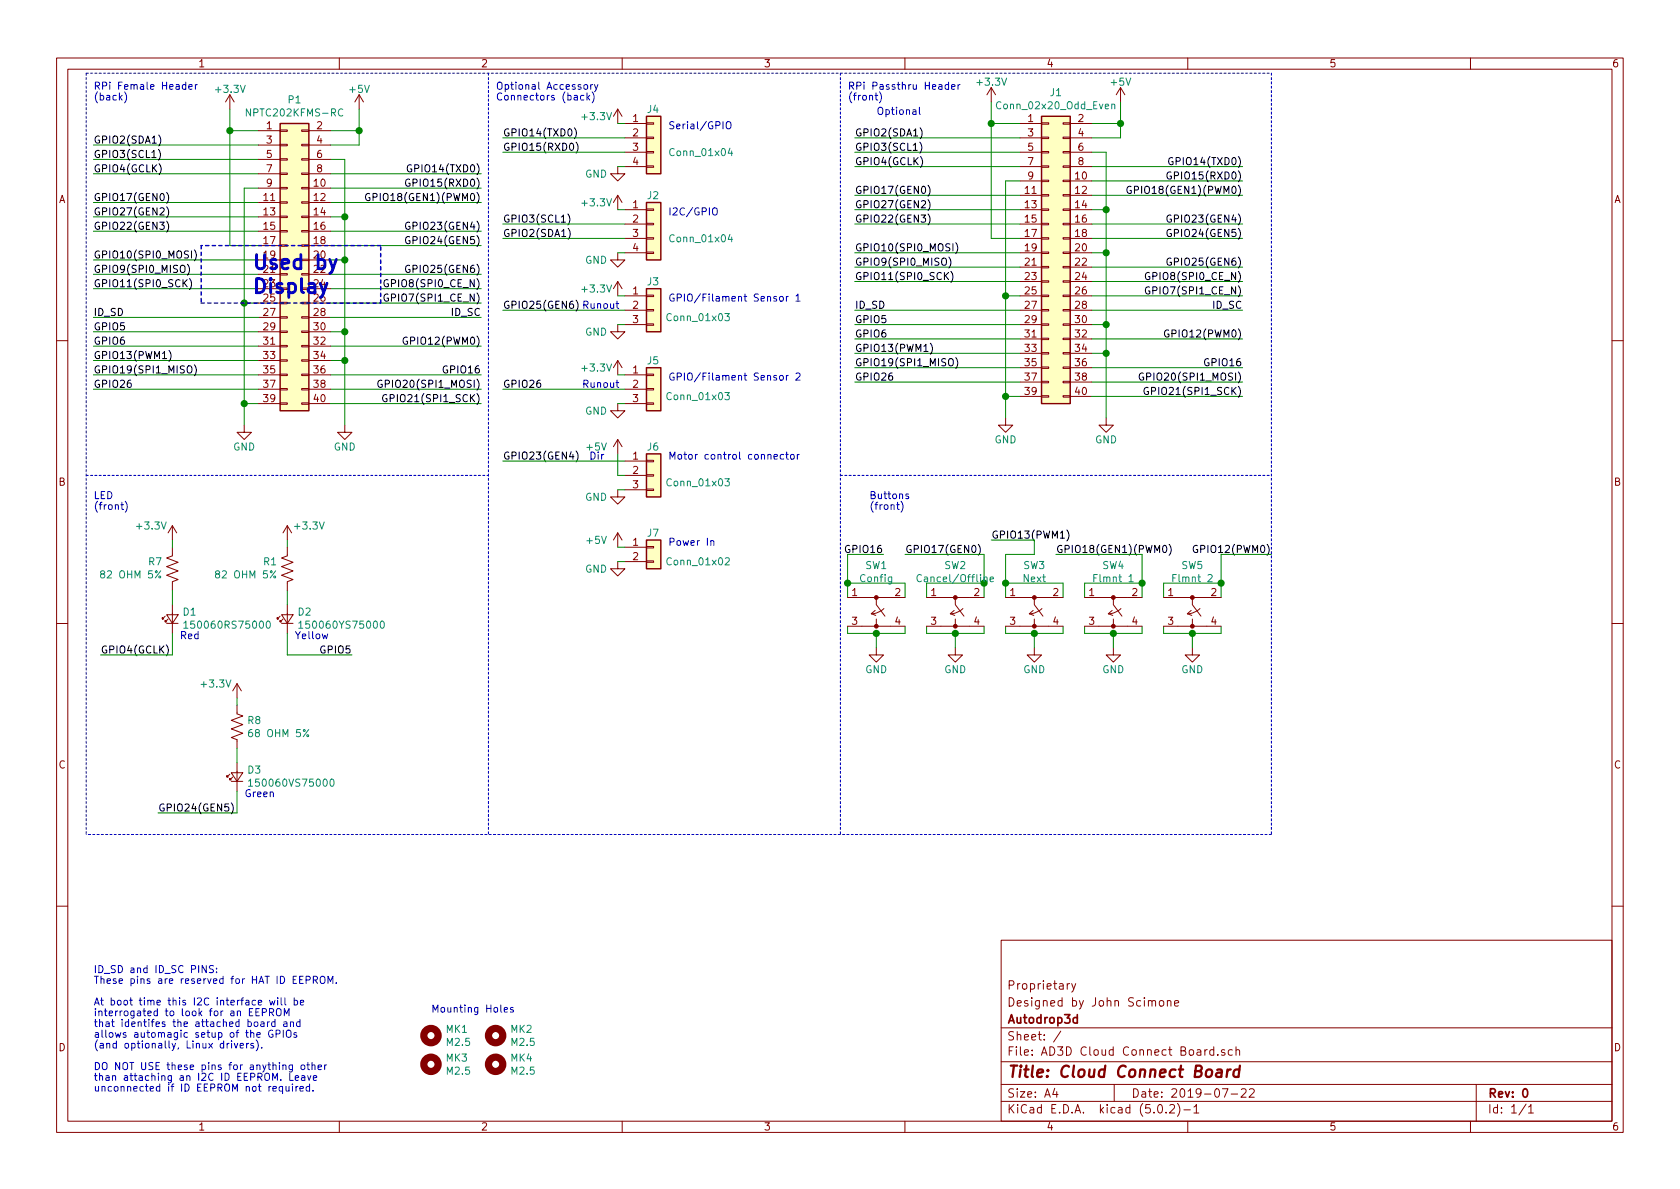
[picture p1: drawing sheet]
EESchema Schematic File Version 4
LIBS:AD3D Cloud Connect Board-cache
EELAYER 26 0
EELAYER END
$Descr A4 11693 8268
encoding utf-8
Sheet 1 1
Title "Cloud Connect Board"
Date "2019-07-22"
Rev "0"
Comp "Autodrop3d"
Comment1 "Designed by John Scimone"
Comment2 "Proprietary"
Comment3 ""
Comment4 ""
$EndDescr
$Comp
L power:+5V #PWR03
U 1 1
P 2500 750
F 0 "#PWR03" H 2500 600 50  0001 C CNN
F 1 "+5V" H 2500 890 50  0000 C CNN
F 2 "" H 2500 750 50  0000 C CNN
F 3 "" H 2500 750 50  0000 C CNN
	1    2500 750 
	1    0    0    -1  
$EndComp
Wire Wire Line
	2500 750  2500 900 
Wire Wire Line
	2500 900  2300 900 
Wire Wire Line
	2500 1000 2300 1000
Connection ~ 2500 900 
$Comp
L power:GND #PWR014
U 1 1
P 2400 2950
F 0 "#PWR014" H 2400 2700 50  0001 C CNN
F 1 "GND" H 2400 2800 50  0000 C CNN
F 2 "" H 2400 2950 50  0000 C CNN
F 3 "" H 2400 2950 50  0000 C CNN
	1    2400 2950
	1    0    0    -1  
$EndComp
Wire Wire Line
	2400 1100 2400 1500
Wire Wire Line
	2400 2500 2300 2500
Wire Wire Line
	2400 2300 2300 2300
Connection ~ 2400 2500
Wire Wire Line
	2400 1800 2300 1800
Connection ~ 2400 2300
Wire Wire Line
	2400 1500 2300 1500
Connection ~ 2400 1800
$Comp
L power:GND #PWR013
U 1 1
P 1700 2950
F 0 "#PWR013" H 1700 2700 50  0001 C CNN
F 1 "GND" H 1700 2800 50  0000 C CNN
F 2 "" H 1700 2950 50  0000 C CNN
F 3 "" H 1700 2950 50  0000 C CNN
	1    1700 2950
	1    0    0    -1  
$EndComp
Wire Wire Line
	1700 2800 1800 2800
Wire Wire Line
	1700 1300 1700 2100
Wire Wire Line
	1700 2100 1800 2100
Connection ~ 1700 2800
Connection ~ 1600 900 
Wire Wire Line
	1600 1700 1800 1700
Wire Wire Line
	1600 900  1800 900 
Wire Wire Line
	1600 750  1600 900 
$Comp
L power:+3.3V #PWR02
U 1 1
P 1600 750
F 0 "#PWR02" H 1600 600 50  0001 C CNN
F 1 "+3.3V" H 1600 890 50  0000 C CNN
F 2 "" H 1600 750 50  0000 C CNN
F 3 "" H 1600 750 50  0000 C CNN
	1    1600 750 
	1    0    0    -1  
$EndComp
Wire Wire Line
	1700 1300 1800 1300
Connection ~ 1700 2100
Wire Wire Line
	1800 1000 650  1000
Wire Wire Line
	650  1100 1800 1100
Wire Wire Line
	650  1200 1800 1200
Wire Wire Line
	1800 1400 650  1400
Wire Wire Line
	650  1500 1800 1500
Wire Wire Line
	650  1600 1800 1600
Wire Wire Line
	1800 1800 650  1800
Wire Wire Line
	650  1900 1800 1900
Wire Wire Line
	650  2000 1800 2000
Wire Wire Line
	650  2300 1800 2300
Wire Wire Line
	650  2400 1800 2400
Wire Wire Line
	1800 2500 650  2500
Wire Wire Line
	650  2600 1800 2600
Wire Wire Line
	650  2700 1800 2700
Wire Wire Line
	2300 2600 3350 2600
Wire Wire Line
	2300 2700 3350 2700
Wire Wire Line
	2300 2100 3350 2100
Wire Wire Line
	2300 1900 3350 1900
Wire Wire Line
	2300 2000 3350 2000
Wire Wire Line
	2300 1600 3350 1600
Wire Wire Line
	2300 1700 3350 1700
Wire Wire Line
	2300 1300 3350 1300
Wire Wire Line
	2300 1400 3350 1400
Wire Wire Line
	2300 1200 3350 1200
Wire Wire Line
	2300 2400 3350 2400
Text Label 650  1000 0    50   ~ 0
GPIO2(SDA1)
Text Label 650  1100 0    50   ~ 0
GPIO3(SCL1)
Text Label 650  1200 0    50   ~ 0
GPIO4(GCLK)
Text Label 650  1400 0    50   ~ 0
GPIO17(GEN0)
Text Label 650  1500 0    50   ~ 0
GPIO27(GEN2)
Text Label 650  1600 0    50   ~ 0
GPIO22(GEN3)
Text Label 650  1800 0    50   ~ 0
GPIO10(SPI0_MOSI)
Text Label 650  1900 0    50   ~ 0
GPIO9(SPI0_MISO)
Text Label 650  2000 0    50   ~ 0
GPIO11(SPI0_SCK)
Text Label 650  2300 0    50   ~ 0
GPIO5
Text Label 650  2400 0    50   ~ 0
GPIO6
Text Label 650  2500 0    50   ~ 0
GPIO13(PWM1)
Text Label 650  2600 0    50   ~ 0
GPIO19(SPI1_MISO)
Text Label 650  2700 0    50   ~ 0
GPIO26
Text Label 3350 2700 2    50   ~ 0
GPIO20(SPI1_MOSI)
Text Label 3350 2600 2    50   ~ 0
GPIO16
Text Label 3350 2400 2    50   ~ 0
GPIO12(PWM0)
Text Label 3350 2100 2    50   ~ 0
GPIO7(SPI1_CE_N)
Text Label 3350 2000 2    50   ~ 0
GPIO8(SPI0_CE_N)
Text Label 3350 1900 2    50   ~ 0
GPIO25(GEN6)
Text Label 3350 1700 2    50   ~ 0
GPIO24(GEN5)
Text Label 3350 1600 2    50   ~ 0
GPIO23(GEN4)
Text Label 3350 1400 2    50   ~ 0
GPIO18(GEN1)(PWM0)
Text Label 3350 1300 2    50   ~ 0
GPIO15(RXD0)
Text Label 3350 1200 2    50   ~ 0
GPIO14(TXD0)
Wire Wire Line
	2400 1100 2300 1100
Connection ~ 2400 1500
Text Notes 650  7600 0    50   ~ 0
ID_SD and ID_SC PINS:\nThese pins are reserved for HAT ID EEPROM.\n\nAt boot time this I2C interface will be\ninterrogated to look for an EEPROM\nthat identifes the attached board and\nallows automagic setup of the GPIOs\n(and optionally, Linux drivers).\n\nDO NOT USE these pins for anything other\nthan attaching an I2C ID EEPROM. Leave\nunconnected if ID EEPROM not required.
$Comp
L AD3D-Cloud-Connect-Board-rescue:Mounting_Hole-Mechanical-AD3D-Cloud-Connect-Hat-rescue-AD3D-Cloud-Connect-Board-rescue MK1
U 1 1
P 3000 7200
F 0 "MK1" H 3100 7246 50  0000 L CNN
F 1 "M2.5" H 3100 7155 50  0000 L CNN
F 2 "MountingHole:MountingHole_2.5mm" H 3000 7200 60  0001 C CNN
F 3 "" H 3000 7200 60  0001 C CNN
	1    3000 7200
	1    0    0    -1  
$EndComp
$Comp
L AD3D-Cloud-Connect-Board-rescue:Mounting_Hole-Mechanical-AD3D-Cloud-Connect-Hat-rescue-AD3D-Cloud-Connect-Board-rescue MK2
U 1 1
P 3450 7200
F 0 "MK2" H 3550 7246 50  0000 L CNN
F 1 "M2.5" H 3550 7155 50  0000 L CNN
F 2 "MountingHole:MountingHole_2.5mm" H 3450 7200 60  0001 C CNN
F 3 "" H 3450 7200 60  0001 C CNN
	1    3450 7200
	1    0    0    -1  
$EndComp
$Comp
L AD3D-Cloud-Connect-Board-rescue:Mounting_Hole-Mechanical-AD3D-Cloud-Connect-Hat-rescue-AD3D-Cloud-Connect-Board-rescue MK3
U 1 1
P 3000 7400
F 0 "MK3" H 3100 7446 50  0000 L CNN
F 1 "M2.5" H 3100 7355 50  0000 L CNN
F 2 "MountingHole:MountingHole_2.5mm" H 3000 7400 60  0001 C CNN
F 3 "" H 3000 7400 60  0001 C CNN
	1    3000 7400
	1    0    0    -1  
$EndComp
$Comp
L AD3D-Cloud-Connect-Board-rescue:Mounting_Hole-Mechanical-AD3D-Cloud-Connect-Hat-rescue-AD3D-Cloud-Connect-Board-rescue MK4
U 1 1
P 3450 7400
F 0 "MK4" H 3550 7446 50  0000 L CNN
F 1 "M2.5" H 3550 7355 50  0000 L CNN
F 2 "MountingHole:MountingHole_2.5mm" H 3450 7400 60  0001 C CNN
F 3 "" H 3450 7400 60  0001 C CNN
	1    3450 7400
	1    0    0    -1  
$EndComp
Text Notes 3000 7050 0    50   ~ 0
Mounting Holes
$Comp
L Connector_Generic:Conn_02x20_Odd_Even P1
U 1 1
P 2000 1800
F 0 "P1" H 2050 2917 50  0000 C CNN
F 1 "NPTC202KFMS-RC" H 2050 2826 50  0000 C CNN
F 2 "Connector_PinSocket_2.54mm:PinSocket_2x20_P2.54mm_Vertical_SMD" H -2850 850 50  0001 C CNN
F 3 "" H -2850 850 50  0001 C CNN
	1    2000 1800
	1    0    0    -1  
$EndComp
Wire Wire Line
	2300 2800 3350 2800
Text Label 3350 2800 2    50   ~ 0
GPIO21(SPI1_SCK)
Wire Wire Line
	2500 900  2500 1000
Wire Wire Line
	2400 2500 2400 2950
Wire Wire Line
	2400 2300 2400 2500
Wire Wire Line
	2400 1800 2400 2300
Wire Wire Line
	1700 2800 1700 2950
Wire Wire Line
	1600 900  1600 1700
Wire Wire Line
	1700 2100 1700 2800
Wire Wire Line
	2400 1500 2400 1800
$Comp
L Connector_Generic:Conn_01x04 J4
U 1 1
P 4550 950
F 0 "J4" H 4500 1150 50  0000 L CNN
F 1 "Conn_01x04" H 4650 850 50  0000 L CNN
F 2 "Connector_PinHeader_2.54mm:PinHeader_1x04_P2.54mm_Vertical_SMD_Pin1Right" H 4550 950 50  0001 C CNN
F 3 "~" H 4550 950 50  0001 C CNN
F 4 "" H 4750 750 50  0000 C CNN "Note"
	1    4550 950 
	1    0    0    -1  
$EndComp
Text Label 3500 3200 0    50   ~ 0
GPIO23(GEN4)
Text Label 3500 2700 0    50   ~ 0
GPIO26
$Comp
L power:+5V #PWR05
U 1 1
P 7800 700
F 0 "#PWR05" H 7800 550 50  0001 C CNN
F 1 "+5V" H 7800 840 50  0000 C CNN
F 2 "" H 7800 700 50  0000 C CNN
F 3 "" H 7800 700 50  0000 C CNN
	1    7800 700 
	1    0    0    -1  
$EndComp
Wire Wire Line
	7800 700  7800 850 
Wire Wire Line
	7800 850  7600 850 
Wire Wire Line
	7800 950  7600 950 
Connection ~ 7800 850 
$Comp
L power:GND #PWR016
U 1 1
P 7700 2900
F 0 "#PWR016" H 7700 2650 50  0001 C CNN
F 1 "GND" H 7700 2750 50  0000 C CNN
F 2 "" H 7700 2900 50  0000 C CNN
F 3 "" H 7700 2900 50  0000 C CNN
	1    7700 2900
	1    0    0    -1  
$EndComp
Wire Wire Line
	7700 1050 7700 1450
Wire Wire Line
	7700 2450 7600 2450
Wire Wire Line
	7700 2250 7600 2250
Connection ~ 7700 2450
Wire Wire Line
	7700 1750 7600 1750
Connection ~ 7700 2250
Wire Wire Line
	7700 1450 7600 1450
Connection ~ 7700 1750
$Comp
L power:GND #PWR015
U 1 1
P 7000 2900
F 0 "#PWR015" H 7000 2650 50  0001 C CNN
F 1 "GND" H 7000 2750 50  0000 C CNN
F 2 "" H 7000 2900 50  0000 C CNN
F 3 "" H 7000 2900 50  0000 C CNN
	1    7000 2900
	1    0    0    -1  
$EndComp
Wire Wire Line
	7000 2750 7100 2750
Wire Wire Line
	7000 1250 7000 2050
Wire Wire Line
	7000 2050 7100 2050
Connection ~ 7000 2750
Connection ~ 6900 850 
Wire Wire Line
	6900 1650 7100 1650
Wire Wire Line
	6900 850  7100 850 
Wire Wire Line
	6900 700  6900 850 
$Comp
L power:+3.3V #PWR04
U 1 1
P 6900 700
F 0 "#PWR04" H 6900 550 50  0001 C CNN
F 1 "+3.3V" H 6900 840 50  0000 C CNN
F 2 "" H 6900 700 50  0000 C CNN
F 3 "" H 6900 700 50  0000 C CNN
	1    6900 700 
	1    0    0    -1  
$EndComp
Wire Wire Line
	7000 1250 7100 1250
Connection ~ 7000 2050
Wire Wire Line
	7100 950  5950 950 
Wire Wire Line
	5950 1050 7100 1050
Wire Wire Line
	5950 1150 7100 1150
Wire Wire Line
	7100 1350 5950 1350
Wire Wire Line
	5950 1450 7100 1450
Wire Wire Line
	5950 1550 7100 1550
Wire Wire Line
	7100 1750 5950 1750
Wire Wire Line
	5950 1850 7100 1850
Wire Wire Line
	5950 1950 7100 1950
Wire Wire Line
	7100 2150 5950 2150
Wire Wire Line
	5950 2250 7100 2250
Wire Wire Line
	5950 2350 7100 2350
Wire Wire Line
	7100 2450 5950 2450
Wire Wire Line
	5950 2550 7100 2550
Wire Wire Line
	5950 2650 7100 2650
Wire Wire Line
	7600 2550 8650 2550
Wire Wire Line
	7600 2650 8650 2650
Wire Wire Line
	7600 2050 8650 2050
Wire Wire Line
	7600 2150 8650 2150
Wire Wire Line
	7600 1850 8650 1850
Wire Wire Line
	7600 1950 8650 1950
Wire Wire Line
	7600 1550 8650 1550
Wire Wire Line
	7600 1650 8650 1650
Wire Wire Line
	7600 1250 8650 1250
Wire Wire Line
	7600 1350 8650 1350
Wire Wire Line
	7600 1150 8650 1150
Wire Wire Line
	7600 2350 8650 2350
Text Label 5950 950  0    50   ~ 0
GPIO2(SDA1)
Text Label 5950 1050 0    50   ~ 0
GPIO3(SCL1)
Text Label 5950 1150 0    50   ~ 0
GPIO4(GCLK)
Text Label 5950 1350 0    50   ~ 0
GPIO17(GEN0)
Text Label 5950 1450 0    50   ~ 0
GPIO27(GEN2)
Text Label 5950 1550 0    50   ~ 0
GPIO22(GEN3)
Text Label 5950 1750 0    50   ~ 0
GPIO10(SPI0_MOSI)
Text Label 5950 1850 0    50   ~ 0
GPIO9(SPI0_MISO)
Text Label 5950 1950 0    50   ~ 0
GPIO11(SPI0_SCK)
Text Label 5950 2150 0    50   ~ 0
ID_SD
Text Label 5950 2250 0    50   ~ 0
GPIO5
Text Label 5950 2350 0    50   ~ 0
GPIO6
Text Label 5950 2450 0    50   ~ 0
GPIO13(PWM1)
Text Label 5950 2550 0    50   ~ 0
GPIO19(SPI1_MISO)
Text Label 5950 2650 0    50   ~ 0
GPIO26
Text Label 8650 2650 2    50   ~ 0
GPIO20(SPI1_MOSI)
Text Label 8650 2550 2    50   ~ 0
GPIO16
Text Label 8650 2350 2    50   ~ 0
GPIO12(PWM0)
Text Label 8650 2150 2    50   ~ 0
ID_SC
Text Label 8650 2050 2    50   ~ 0
GPIO7(SPI1_CE_N)
Text Label 8650 1950 2    50   ~ 0
GPIO8(SPI0_CE_N)
Text Label 8650 1850 2    50   ~ 0
GPIO25(GEN6)
Text Label 8650 1650 2    50   ~ 0
GPIO24(GEN5)
Text Label 8650 1550 2    50   ~ 0
GPIO23(GEN4)
Text Label 8650 1350 2    50   ~ 0
GPIO18(GEN1)(PWM0)
Text Label 8650 1250 2    50   ~ 0
GPIO15(RXD0)
Text Label 8650 1150 2    50   ~ 0
GPIO14(TXD0)
Wire Wire Line
	7700 1050 7600 1050
Connection ~ 7700 1450
$Comp
L Connector_Generic:Conn_02x20_Odd_Even J1
U 1 1
P 7300 1750
F 0 "J1" H 7350 2867 50  0000 C CNN
F 1 "Conn_02x20_Odd_Even" H 7350 2776 50  0000 C CNN
F 2 "Connector_PinHeader_2.54mm:PinHeader_2x20_P2.54mm_Vertical_SMD" H 2450 800 50  0001 C CNN
F 3 "" H 2450 800 50  0001 C CNN
	1    7300 1750
	1    0    0    -1  
$EndComp
Wire Wire Line
	7600 2750 8650 2750
Text Label 8650 2750 2    50   ~ 0
GPIO21(SPI1_SCK)
Wire Wire Line
	7800 850  7800 950 
Wire Wire Line
	7700 2450 7700 2900
Wire Wire Line
	7700 2250 7700 2450
Wire Wire Line
	7700 1750 7700 2250
Wire Wire Line
	7000 2750 7000 2900
Wire Wire Line
	6900 850  6900 1650
Wire Wire Line
	7000 2050 7000 2750
Wire Wire Line
	7700 1450 7700 1750
$Comp
L power:GND #PWR012
U 1 1
P 4300 1750
F 0 "#PWR012" H 4300 1500 50  0001 C CNN
F 1 "GND" H 4150 1700 50  0000 C CNN
F 2 "" H 4300 1750 50  0000 C CNN
F 3 "" H 4300 1750 50  0000 C CNN
	1    4300 1750
	1    0    0    -1  
$EndComp
$Comp
L power:GND #PWR010
U 1 1
P 4300 1150
F 0 "#PWR010" H 4300 900 50  0001 C CNN
F 1 "GND" H 4150 1100 50  0000 C CNN
F 2 "" H 4300 1150 50  0000 C CNN
F 3 "" H 4300 1150 50  0000 C CNN
	1    4300 1150
	1    0    0    -1  
$EndComp
$Comp
L power:+3.3V #PWR011
U 1 1
P 4300 1450
F 0 "#PWR011" H 4300 1300 50  0001 C CNN
F 1 "+3.3V" H 4150 1500 50  0000 C CNN
F 2 "" H 4300 1450 50  0000 C CNN
F 3 "" H 4300 1450 50  0000 C CNN
	1    4300 1450
	1    0    0    -1  
$EndComp
$Comp
L power:+3.3V #PWR09
U 1 1
P 4300 850
F 0 "#PWR09" H 4300 700 50  0001 C CNN
F 1 "+3.3V" H 4150 900 50  0000 C CNN
F 2 "" H 4300 850 50  0000 C CNN
F 3 "" H 4300 850 50  0000 C CNN
	1    4300 850 
	1    0    0    -1  
$EndComp
Wire Wire Line
	4350 1450 4300 1450
Text Label 3500 950  0    50   ~ 0
GPIO14(TXD0)
Text Label 3500 1050 0    50   ~ 0
GPIO15(RXD0)
Wire Wire Line
	4300 850  4350 850 
Text Label 3500 1550 0    50   ~ 0
GPIO3(SCL1)
Wire Wire Line
	3500 1550 4350 1550
Wire Wire Line
	3500 1050 4350 1050
Wire Wire Line
	3500 950  4350 950 
Wire Wire Line
	4350 1150 4300 1150
Wire Wire Line
	4350 1750 4300 1750
$Comp
L Device:R_US R8
U 1 1
P 1650 5050
F 0 "R8" H 1718 5096 50  0000 L CNN
F 1 "68 OHM 5%" H 1718 5005 50  0000 L CNN
F 2 "Resistor_SMD:R_0603_1608Metric" V 1690 5040 50  0001 C CNN
F 3 "~" H 1650 5050 50  0001 C CNN
	1    1650 5050
	1    0    0    -1  
$EndComp
$Comp
L Device:R_US R7
U 1 1
P 1200 3950
F 0 "R7" H 1132 3904 50  0000 R CNN
F 1 "82 OHM 5%" H 1132 3995 50  0000 R CNN
F 2 "Resistor_SMD:R_0603_1608Metric" V 1240 3940 50  0001 C CNN
F 3 "~" H 1200 3950 50  0001 C CNN
	1    1200 3950
	1    0    0    1   
$EndComp
Text Label 700  4550 0    50   ~ 0
GPIO4(GCLK)
Text Label 2450 4550 2    50   ~ 0
GPIO5
Wire Wire Line
	2000 3750 2000 3800
Wire Wire Line
	1200 3800 1200 3750
Text Notes 1250 4450 0    50   ~ 0
Red
Text Notes 1700 5550 0    50   ~ 0
Green
Wire Wire Line
	2000 4550 2450 4550
Wire Wire Line
	1200 4550 700  4550
$Comp
L power:+3.3V #PWR0101
U 1 1
P 1200 3750
F 0 "#PWR0101" H 1200 3600 50  0001 C CNN
F 1 "+3.3V" H 1050 3850 50  0000 C CNN
F 2 "" H 1200 3750 50  0000 C CNN
F 3 "" H 1200 3750 50  0000 C CNN
	1    1200 3750
	1    0    0    -1  
$EndComp
$Comp
L power:+3.3V #PWR0102
U 1 1
P 2000 3750
F 0 "#PWR0102" H 2000 3600 50  0001 C CNN
F 1 "+3.3V" H 2150 3850 50  0000 C CNN
F 2 "" H 2000 3750 50  0000 C CNN
F 3 "" H 2000 3750 50  0000 C CNN
	1    2000 3750
	1    0    0    -1  
$EndComp
$Comp
L power:GND #PWR0103
U 1 1
P 6100 4500
F 0 "#PWR0103" H 6100 4250 50  0001 C CNN
F 1 "GND" H 6100 4350 50  0000 C CNN
F 2 "" H 6100 4500 50  0000 C CNN
F 3 "" H 6100 4500 50  0000 C CNN
	1    6100 4500
	1    0    0    -1  
$EndComp
$Comp
L power:GND #PWR0104
U 1 1
P 6650 4500
F 0 "#PWR0104" H 6650 4250 50  0001 C CNN
F 1 "GND" H 6650 4350 50  0000 C CNN
F 2 "" H 6650 4500 50  0000 C CNN
F 3 "" H 6650 4500 50  0000 C CNN
	1    6650 4500
	1    0    0    -1  
$EndComp
$Comp
L power:GND #PWR0105
U 1 1
P 7200 4500
F 0 "#PWR0105" H 7200 4250 50  0001 C CNN
F 1 "GND" H 7200 4350 50  0000 C CNN
F 2 "" H 7200 4500 50  0000 C CNN
F 3 "" H 7200 4500 50  0000 C CNN
	1    7200 4500
	1    0    0    -1  
$EndComp
$Comp
L power:GND #PWR0106
U 1 1
P 7750 4500
F 0 "#PWR0106" H 7750 4250 50  0001 C CNN
F 1 "GND" H 7750 4350 50  0000 C CNN
F 2 "" H 7750 4500 50  0000 C CNN
F 3 "" H 7750 4500 50  0000 C CNN
	1    7750 4500
	1    0    0    -1  
$EndComp
$Comp
L power:GND #PWR0107
U 1 1
P 8300 4500
F 0 "#PWR0107" H 8300 4250 50  0001 C CNN
F 1 "GND" H 8300 4350 50  0000 C CNN
F 2 "" H 8300 4500 50  0000 C CNN
F 3 "" H 8300 4500 50  0000 C CNN
	1    8300 4500
	1    0    0    -1  
$EndComp
Wire Wire Line
	6100 4500 6100 4400
Wire Wire Line
	6650 4500 6650 4400
Wire Wire Line
	7200 4500 7200 4400
Wire Wire Line
	7750 4500 7750 4400
Wire Wire Line
	8300 4500 8300 4400
Text Label 6300 3850 0    50   ~ 0
GPIO17(GEN0)
Text Label 7350 3850 0    50   ~ 0
GPIO18(GEN1)(PWM0)
Text Label 8850 3850 2    50   ~ 0
GPIO12(PWM0)
Text Label 6900 3750 0    50   ~ 0
GPIO13(PWM1)
Wire Wire Line
	7200 3750 7200 3850
Text Notes 4650 900  0    50   ~ 0
Serial/GPIO
Text Notes 4650 1500 0    50   ~ 0
I2C/GPIO
Text Notes 5900 700  0    50   ~ 0
RPi Passthru Header\n(front)
Text Notes 6100 800  0    50   ~ 0
Optional
Text Notes 6050 3550 0    50   ~ 0
Buttons\n(front)
Text Notes 650  3550 0    50   ~ 0
LED\n(front)
Text Notes 650  700  0    50   ~ 0
RPi Female Header\n(back)
Text Notes 3450 700  0    50   ~ 0
Optional Accessory \nConnectors (back)
Wire Notes Line
	600  500  600  5800
Wire Notes Line
	600  500  8850 500 
Wire Notes Line
	8850 500  8850 5800
Wire Notes Line width 10
	1400 1700 1400 2100
Wire Notes Line width 10
	1400 2100 2650 2100
Wire Notes Line width 10
	2650 2100 2650 1700
Wire Notes Line width 10
	2650 1700 1400 1700
Text Notes 1750 2050 0    98   ~ 20
Used by\nDisplay
Wire Wire Line
	2300 2200 3350 2200
Text Label 3350 2200 2    50   ~ 0
ID_SC
Wire Wire Line
	1800 2200 650  2200
Text Label 650  2200 0    50   ~ 0
ID_SD
Wire Notes Line
	5850 500  5850 5800
Wire Notes Line
	600  3300 3400 3300
Wire Notes Line
	5850 3300 8850 3300
$Comp
L power:+3.3V #PWR0108
U 1 1
P 4300 2600
F 0 "#PWR0108" H 4300 2450 50  0001 C CNN
F 1 "+3.3V" H 4150 2650 50  0000 C CNN
F 2 "" H 4300 2600 50  0000 C CNN
F 3 "" H 4300 2600 50  0000 C CNN
	1    4300 2600
	1    0    0    -1  
$EndComp
Wire Wire Line
	4350 2600 4300 2600
$Comp
L power:GND #PWR0109
U 1 1
P 4300 2800
F 0 "#PWR0109" H 4300 2550 50  0001 C CNN
F 1 "GND" H 4150 2750 50  0000 C CNN
F 2 "" H 4300 2800 50  0000 C CNN
F 3 "" H 4300 2800 50  0000 C CNN
	1    4300 2800
	1    0    0    -1  
$EndComp
Wire Wire Line
	4350 2800 4300 2800
Wire Wire Line
	3500 2700 4350 2700
Text Notes 4050 2700 0    50   ~ 0
Runout
Text Notes 4650 2650 0    50   ~ 0
GPIO/Filament Sensor 2
$Comp
L power:GND #PWR0110
U 1 1
P 4300 3400
F 0 "#PWR0110" H 4300 3150 50  0001 C CNN
F 1 "GND" H 4150 3350 50  0000 C CNN
F 2 "" H 4300 3400 50  0000 C CNN
F 3 "" H 4300 3400 50  0000 C CNN
	1    4300 3400
	1    0    0    -1  
$EndComp
Wire Wire Line
	4350 3400 4300 3400
Wire Wire Line
	3500 3200 4350 3200
Text Notes 4650 3200 0    50   ~ 0
Motor control connector
Text Notes 4100 3200 0    50   ~ 0
Dir
$Comp
L power:+5V #PWR0111
U 1 1
P 4300 3150
F 0 "#PWR0111" H 4300 3000 50  0001 C CNN
F 1 "+5V" H 4150 3200 50  0000 C CNN
F 2 "" H 4300 3150 50  0000 C CNN
F 3 "" H 4300 3150 50  0000 C CNN
	1    4300 3150
	1    0    0    -1  
$EndComp
$Comp
L Connector_Generic:Conn_01x03 J6
U 1 1
P 4550 3300
F 0 "J6" H 4500 3500 50  0000 L CNN
F 1 "Conn_01x03" H 4630 3251 50  0000 L CNN
F 2 "Connector_PinHeader_2.54mm:PinHeader_1x03_P2.54mm_Vertical_SMD_Pin1Right" H 4550 3300 50  0001 C CNN
F 3 "~" H 4550 3300 50  0001 C CNN
	1    4550 3300
	1    0    0    -1  
$EndComp
$Comp
L Connector_Generic:Conn_01x03 J5
U 1 1
P 4550 2700
F 0 "J5" H 4500 2900 50  0000 L CNN
F 1 "Conn_01x03" H 4630 2651 50  0000 L CNN
F 2 "Connector_PinHeader_2.54mm:PinHeader_1x03_P2.54mm_Vertical_SMD_Pin1Right" H 4550 2700 50  0001 C CNN
F 3 "~" H 4550 2700 50  0001 C CNN
	1    4550 2700
	1    0    0    -1  
$EndComp
$Comp
L Connector_Generic:Conn_01x04 J2
U 1 1
P 4550 1550
F 0 "J2" H 4500 1750 50  0000 L CNN
F 1 "Conn_01x04" H 4650 1450 50  0000 L CNN
F 2 "Connector_PinHeader_2.54mm:PinHeader_1x04_P2.54mm_Vertical_SMD_Pin1Right" H 4550 1550 50  0001 C CNN
F 3 "~" H 4550 1550 50  0001 C CNN
F 4 "" H 4750 1350 50  0000 C CNN "Note"
	1    4550 1550
	1    0    0    -1  
$EndComp
Text Label 3500 1650 0    50   ~ 0
GPIO2(SDA1)
Wire Wire Line
	3500 1650 4350 1650
$Comp
L power:+3.3V #PWR0112
U 1 1
P 4300 2050
F 0 "#PWR0112" H 4300 1900 50  0001 C CNN
F 1 "+3.3V" H 4150 2100 50  0000 C CNN
F 2 "" H 4300 2050 50  0000 C CNN
F 3 "" H 4300 2050 50  0000 C CNN
	1    4300 2050
	1    0    0    -1  
$EndComp
Wire Wire Line
	4350 2050 4300 2050
$Comp
L power:GND #PWR0113
U 1 1
P 4300 2250
F 0 "#PWR0113" H 4300 2000 50  0001 C CNN
F 1 "GND" H 4150 2200 50  0000 C CNN
F 2 "" H 4300 2250 50  0000 C CNN
F 3 "" H 4300 2250 50  0000 C CNN
	1    4300 2250
	1    0    0    -1  
$EndComp
Wire Wire Line
	4350 2250 4300 2250
Wire Wire Line
	3500 2150 4350 2150
Text Notes 4050 2150 0    50   ~ 0
Runout
Text Notes 4650 2100 0    50   ~ 0
GPIO/Filament Sensor 1
$Comp
L Connector_Generic:Conn_01x03 J3
U 1 1
P 4550 2150
F 0 "J3" H 4500 2350 50  0000 L CNN
F 1 "Conn_01x03" H 4630 2101 50  0000 L CNN
F 2 "Connector_PinHeader_2.54mm:PinHeader_1x03_P2.54mm_Vertical_SMD_Pin1Right" H 4550 2150 50  0001 C CNN
F 3 "~" H 4550 2150 50  0001 C CNN
	1    4550 2150
	1    0    0    -1  
$EndComp
Text Label 3500 2150 0    50   ~ 0
GPIO25(GEN6)
Wire Wire Line
	4300 3150 4300 3300
Wire Wire Line
	4300 3300 4350 3300
Wire Wire Line
	7550 4400 7750 4400
Wire Wire Line
	7000 3850 7200 3850
Wire Wire Line
	6450 4400 6650 4400
Text Label 6150 3850 2    50   ~ 0
GPIO16
$Comp
L Device:LED_Small D2
U 1 1
P 2000 4300
F 0 "D2" V 2046 4232 50  0000 R CNN
F 1 "150060YS75000" V 1955 4232 50  0000 R CNN
F 2 "Diode_SMD:D_0603_1608Metric_Castellated" V 2000 4300 50  0001 C CNN
F 3 "~" V 2000 4300 50  0001 C CNN
	1    2000 4300
	0    -1   -1   0   
$EndComp
$Comp
L Device:LED_Small D1
U 1 1
P 1200 4300
F 0 "D1" V 1246 4232 50  0000 R CNN
F 1 "150060RS75000" V 1155 4232 50  0000 R CNN
F 2 "Diode_SMD:D_0603_1608Metric_Castellated" V 1200 4300 50  0001 C CNN
F 3 "~" V 1200 4300 50  0001 C CNN
	1    1200 4300
	0    -1   -1   0   
$EndComp
Wire Wire Line
	1200 4100 1200 4200
Wire Wire Line
	2000 4100 2000 4200
Wire Wire Line
	2000 4400 2000 4550
Wire Wire Line
	1200 4400 1200 4550
Wire Wire Line
	6150 3850 5900 3850
Wire Wire Line
	7350 3850 7950 3850
Wire Wire Line
	8500 3850 8850 3850
Wire Wire Line
	5900 4400 5900 4350
Wire Wire Line
	5900 4400 6100 4400
Wire Wire Line
	6100 4400 6300 4400
Wire Wire Line
	6300 4400 6300 4350
Connection ~ 6100 4400
Wire Wire Line
	6450 4350 6450 4400
Wire Wire Line
	6650 4400 6850 4400
Wire Wire Line
	6850 4400 6850 4350
Connection ~ 6650 4400
Wire Wire Line
	7000 4350 7000 4400
Wire Wire Line
	7000 4400 7200 4400
Wire Wire Line
	7200 4400 7400 4400
Wire Wire Line
	7400 4400 7400 4350
Connection ~ 7200 4400
Wire Wire Line
	7550 4350 7550 4400
Wire Wire Line
	7750 4400 7950 4400
Wire Wire Line
	7950 4400 7950 4350
Connection ~ 7750 4400
Wire Wire Line
	8100 4350 8100 4400
Wire Wire Line
	8100 4400 8300 4400
Wire Wire Line
	8300 4400 8500 4400
Wire Wire Line
	8500 4400 8500 4350
Connection ~ 8300 4400
Wire Wire Line
	5900 4150 5900 4050
Wire Wire Line
	6300 4050 6300 4150
Wire Wire Line
	6450 4150 6450 4050
Wire Wire Line
	6450 4050 6850 4050
Wire Wire Line
	6850 4050 6850 4150
Wire Wire Line
	7000 4150 7000 4050
Wire Wire Line
	7000 4050 7400 4050
Wire Wire Line
	7400 4050 7400 4150
Wire Wire Line
	7550 4150 7550 4050
Wire Wire Line
	7550 4050 7950 4050
Wire Wire Line
	7950 4050 7950 4150
Wire Wire Line
	8100 4150 8100 4050
Wire Wire Line
	8100 4050 8500 4050
Wire Wire Line
	8500 4050 8500 4150
Wire Wire Line
	7950 3850 7950 4050
Connection ~ 7950 4050
Wire Wire Line
	8500 3850 8500 4050
Connection ~ 8500 4050
Wire Wire Line
	7000 3850 7000 4050
Connection ~ 7000 4050
Wire Wire Line
	6850 3850 6850 4050
Wire Wire Line
	6300 3850 6850 3850
Connection ~ 6850 4050
Wire Wire Line
	6900 3750 7200 3750
Wire Wire Line
	5900 3850 5900 4050
Connection ~ 5900 4050
Wire Wire Line
	5900 4050 6300 4050
$Comp
L AD3D-Cloud-Connect-Board:SPST_4pin SW1
U 1 1
P 6100 4250
F 0 "SW1" H 6100 4575 50  0000 C CNN
F 1 "Config" H 6100 4484 50  0000 C CNN
F 2 "AD3D custom footprints:SW_SPST_PTS647" H 6100 4200 50  0001 C CNN
F 3 "" H 6100 4200 50  0001 C CNN
	1    6100 4250
	1    0    0    -1  
$EndComp
$Comp
L AD3D-Cloud-Connect-Board:SPST_4pin SW2
U 1 1
P 6650 4250
F 0 "SW2" H 6650 4575 50  0000 C CNN
F 1 "Cancel/Offline" H 6650 4484 50  0000 C CNN
F 2 "AD3D custom footprints:SW_SPST_PTS647" H 6650 4200 50  0001 C CNN
F 3 "" H 6650 4200 50  0001 C CNN
	1    6650 4250
	1    0    0    -1  
$EndComp
$Comp
L AD3D-Cloud-Connect-Board:SPST_4pin SW3
U 1 1
P 7200 4250
F 0 "SW3" H 7200 4575 50  0000 C CNN
F 1 "Next" H 7200 4484 50  0000 C CNN
F 2 "AD3D custom footprints:SW_SPST_PTS647" H 7200 4200 50  0001 C CNN
F 3 "" H 7200 4200 50  0001 C CNN
	1    7200 4250
	1    0    0    -1  
$EndComp
$Comp
L AD3D-Cloud-Connect-Board:SPST_4pin SW4
U 1 1
P 7750 4250
F 0 "SW4" H 7750 4575 50  0000 C CNN
F 1 "Flmnt 1" H 7750 4484 50  0000 C CNN
F 2 "AD3D custom footprints:SW_SPST_PTS647" H 7750 4200 50  0001 C CNN
F 3 "" H 7750 4200 50  0001 C CNN
	1    7750 4250
	1    0    0    -1  
$EndComp
$Comp
L AD3D-Cloud-Connect-Board:SPST_4pin SW5
U 1 1
P 8300 4250
F 0 "SW5" H 8300 4575 50  0000 C CNN
F 1 "Flmnt 2" H 8300 4484 50  0000 C CNN
F 2 "AD3D custom footprints:SW_SPST_PTS647" H 8300 4200 50  0001 C CNN
F 3 "" H 8300 4200 50  0001 C CNN
	1    8300 4250
	1    0    0    -1  
$EndComp
$Comp
L Connector_Generic:Conn_01x02 J7
U 1 1
P 4550 3800
F 0 "J7" H 4500 3900 50  0000 L CNN
F 1 "Conn_01x02" H 4630 3701 50  0000 L CNN
F 2 "Connector_PinHeader_2.54mm:PinHeader_1x02_P2.54mm_Vertical_SMD_Pin1Right" H 4550 3800 50  0001 C CNN
F 3 "~" H 4550 3800 50  0001 C CNN
	1    4550 3800
	1    0    0    -1  
$EndComp
$Comp
L power:GND #PWR0114
U 1 1
P 4300 3900
F 0 "#PWR0114" H 4300 3650 50  0001 C CNN
F 1 "GND" H 4150 3850 50  0000 C CNN
F 2 "" H 4300 3900 50  0000 C CNN
F 3 "" H 4300 3900 50  0000 C CNN
	1    4300 3900
	1    0    0    -1  
$EndComp
$Comp
L power:+5V #PWR0115
U 1 1
P 4300 3800
F 0 "#PWR0115" H 4300 3650 50  0001 C CNN
F 1 "+5V" H 4150 3850 50  0000 C CNN
F 2 "" H 4300 3800 50  0000 C CNN
F 3 "" H 4300 3800 50  0000 C CNN
	1    4300 3800
	1    0    0    -1  
$EndComp
Wire Wire Line
	4300 3800 4350 3800
Wire Wire Line
	4300 3900 4350 3900
Text Notes 4650 3800 0    50   ~ 0
Power In
$Comp
L Device:R_US R1
U 1 1
P 2000 3950
F 0 "R1" H 1932 3904 50  0000 R CNN
F 1 "82 OHM 5%" H 1932 3995 50  0000 R CNN
F 2 "Resistor_SMD:R_0603_1608Metric" V 2040 3940 50  0001 C CNN
F 3 "~" H 2000 3950 50  0001 C CNN
	1    2000 3950
	1    0    0    1   
$EndComp
Wire Wire Line
	1650 4900 1650 4850
Text Notes 2050 4450 0    50   ~ 0
Yellow
Wire Wire Line
	1650 5650 1100 5650
$Comp
L power:+3.3V #PWR0116
U 1 1
P 1650 4850
F 0 "#PWR0116" H 1650 4700 50  0001 C CNN
F 1 "+3.3V" H 1500 4950 50  0000 C CNN
F 2 "" H 1650 4850 50  0000 C CNN
F 3 "" H 1650 4850 50  0000 C CNN
	1    1650 4850
	1    0    0    -1  
$EndComp
$Comp
L Device:LED_Small D3
U 1 1
P 1650 5400
F 0 "D3" V 1696 5332 50  0000 R CNN
F 1 "150060VS75000‎" V 1605 5332 50  0000 R CNN
F 2 "Diode_SMD:D_0603_1608Metric_Castellated" V 1650 5400 50  0001 C CNN
F 3 "~" V 1650 5400 50  0001 C CNN
	1    1650 5400
	0    -1   -1   0   
$EndComp
Wire Wire Line
	1650 5200 1650 5300
Wire Wire Line
	1650 5500 1650 5650
Text Label 1100 5650 0    50   ~ 0
GPIO24(GEN5)
Wire Notes Line
	8850 5800 600  5800
Wire Notes Line
	3400 500  3400 5800
$EndSCHEMATC
